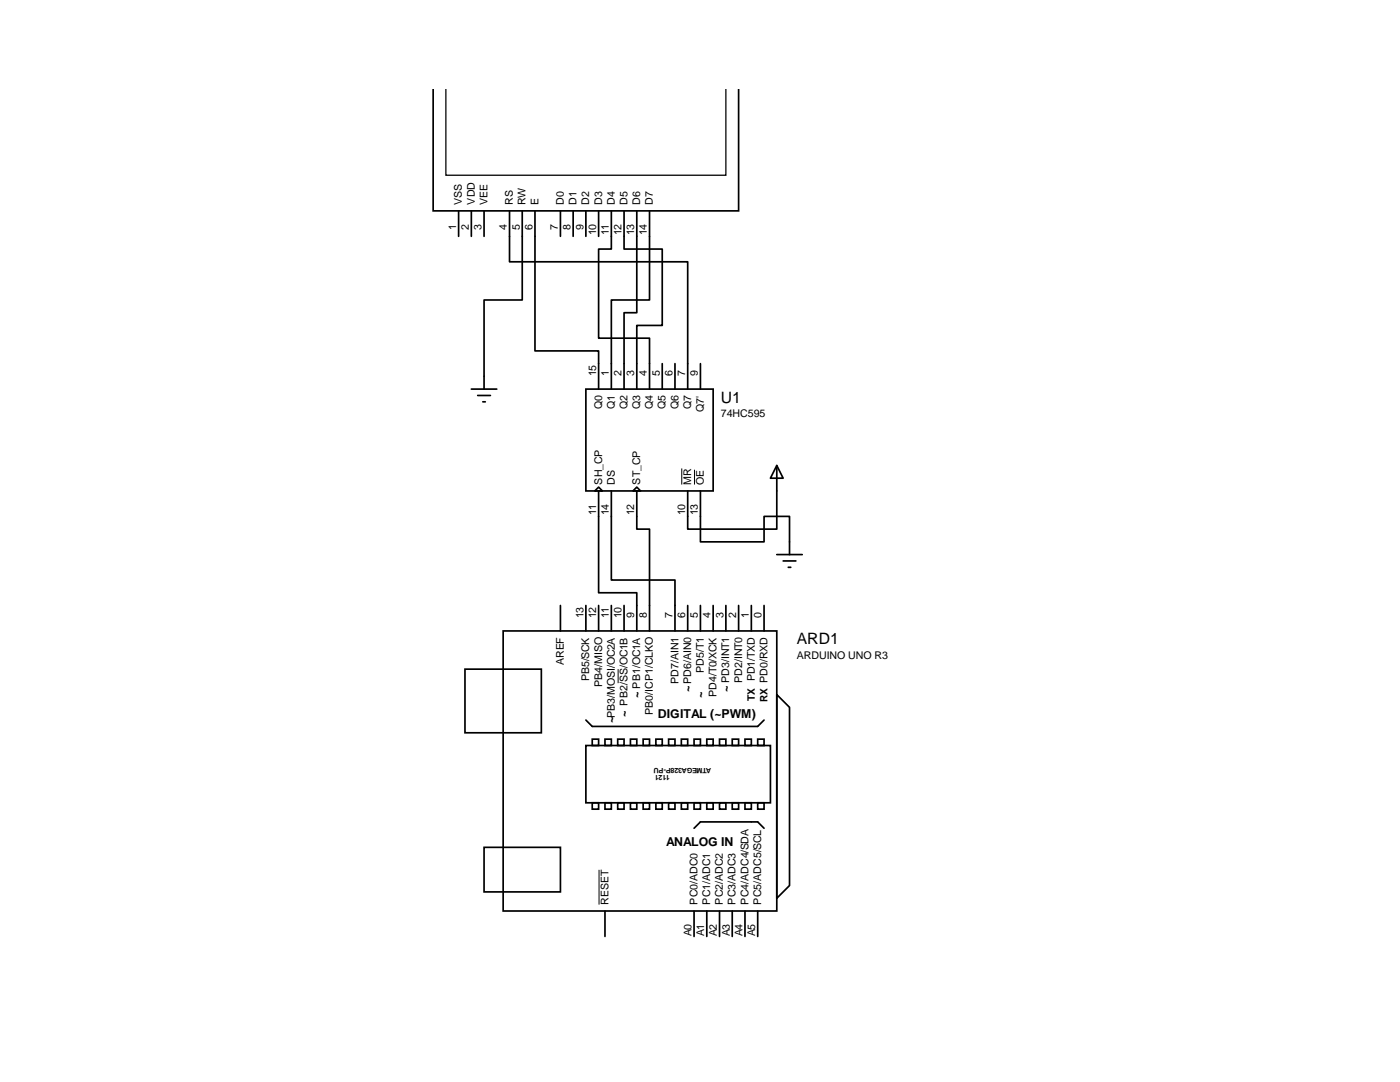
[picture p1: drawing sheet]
<svg xmlns="http://www.w3.org/2000/svg" width="279mm" height="216mm" viewBox="0 0 279 216" stroke-linecap="round" stroke-linejoin="round" font-family="sans-serif">
<g fill="none" stroke="#000" stroke-width=".34">
<path d="M86.4 17.9v24.2h61v-24.2M91.5 42.1v5.1M94.1 42.1v5.1M96.6 42.1v5.1M101.7 42.1v10.1h35.5v25.4M104.2 42.1v17.8h-7.6v17.7M106.8 42.1v27.9h12.7v7.6M111.8 42.1v5.1M114.4 42.1v5.1M116.9 42.1v5.1M119.5 42.1v5.1M122 42.1v7.6h-2.5v17.8h10.1v10.1"/>
<path d="M124.5 42.1v7.6h7.7v15.2h-5.1v12.7M127.1 42.1v20.3h-2.6v15.2M129.6 42.1v17.8h-7.6v17.7M94.1 77.6h5M95.3 78.9h2.6M116.9 77.6h25.4v20.4h-25.4zM132.2 72.6v5M134.7 72.6v5M139.8 72.6v5M96.4 80.2h.5M118.7 98l.8-.8 .7 .8zM119.5 98v20.3h7.6v7.6"/>
<path d="M122 98v17.7h12.7v10.2M126.3 98l.8-.8 .7 .8zM127.1 98v7.6h2.5v20.3M139.8 98v10.1h12.7v-5.1h5.1v7.7M155 92.9l1.3 2.5h-2.5zM155 92.9v12.7h-17.8v-7.6M155 110.7h5.1M156.3 111.9h2.5M157.3 113.2h.5M92.8 133.5h15.2v12.7h-15.2zM100.4 125.9h54.6v55.9h-54.6zM111.8 120.8v5.1"/>
<path d="M116.9 120.8v5.1M119.5 120.8v5.1M122 120.8v5.1M124.5 120.8v5.1M137.2 120.8v5.1M139.8 120.8v5.1M142.3 120.8v5.1M144.9 120.8v5.1M147.4 120.8v5.1M149.9 120.8v5.1M152.5 120.8v5.1M155 138.6l2.6 2.5v35.6l-2.6 2.5z"/>
<path d="M116.9 148.8h36.9v11.4h-36.9zM116.9 143.7l1.3 1.2h33l1.3-1.2M118.2 147.5h1.3v1.3h-1.3zM120.7 147.5h1.3v1.3h-1.3zM123.3 147.5h1.2v1.3h-1.2zM125.8 147.5h1.3v1.3h-1.3zM128.4 147.5h1.2v1.3h-1.2zM130.9 147.5h1.3v1.3h-1.3zM133.4 147.5h1.3v1.3h-1.3zM136 147.5h1.2v1.3h-1.2zM138.5 147.5h1.3v1.3h-1.3zM141.1 147.5h1.2v1.3h-1.2z"/>
<path d="M143.6 147.5h1.3v1.3h-1.3zM146.1 147.5h1.3v1.3h-1.3zM148.7 147.5h1.2v1.3h-1.2zM151.2 147.5h1.3v1.3h-1.3zM96.6 169.1h15.2v8.9h-15.2zM118.2 160.2h1.3v1.3h-1.3zM120.7 160.2h1.3v1.3h-1.3zM123.3 160.2h1.2v1.3h-1.2zM125.8 160.2h1.3v1.3h-1.3zM128.4 160.2h1.2v1.3h-1.2zM130.9 160.2h1.3v1.3h-1.3zM133.4 160.2h1.3v1.3h-1.3z"/>
<path d="M136 160.2h1.2v1.3h-1.2zM138.5 160.2h1.3v1.3h-1.3zM138.5 165.3l1.3-1.3h11.4l1.3 1.3M141.1 160.2h1.2v1.3h-1.2zM143.6 160.2h1.3v1.3h-1.3zM146.1 160.2h1.3v1.3h-1.3zM148.7 160.2h1.2v1.3h-1.2zM151.2 160.2h1.3v1.3h-1.3zM120.7 181.8v5.1M138.5 181.8v5.1M141.1 181.8v5.1M143.6 181.8v5.1"/>
<path d="M146.1 181.8v5.1M148.7 181.8v5.1M151.2 181.8v5.1"/>
</g>
<path d="M136.1 93.5v3.2M138.6 93.7v3M123.4 133.5v2.8M119.5 173.6v6.9" fill="none" stroke="#000" stroke-width=".2"/>
<path d="M89 17.9v17.1h55.9v-17.1" fill="none" stroke="#000" stroke-width=".25"/>
<g font-size="3.1">
<text x="143.8" y="80.3">U1</text>
<text x="159" y="128.5">ARD1</text>
</g>
<g font-size="2.5">
<text x="131.3" y="143.3">DIGITAL (~PWM)</text>
<text x="132.9" y="168.7">ANALOG IN</text>
</g>
<g font-size="2.3">
<text x="125.3" y="143.1" transform="rotate(-90 125.3 143.1)">~ PB2/SS/OC1B</text>
<text x="127.8" y="139.3" transform="rotate(-90 127.8 139.3)">~ PB1/OC1A</text>
<text x="138" y="138" transform="rotate(-90 138 138)">~PD6/AIN0</text>
<text x="140.5" y="139.3" transform="rotate(-90 140.5 139.3)">~</text>
<text x="145.6" y="138" transform="rotate(-90 145.6 138)">~PD3/INT1</text>
<text x="122.8" y="144.4" transform="rotate(-90 122.8 144.4)">~PB3/MOSI/OC2A</text>
</g>
<g font-size="2.1">
<text x="92.2" y="40.8" transform="rotate(-90 92.2 40.8)">VSS</text>
<text x="94.7" y="40.8" transform="rotate(-90 94.7 40.8)">VDD</text>
<text x="97.3" y="40.8" transform="rotate(-90 97.3 40.8)">VEE</text>
<text x="102.4" y="40.8" transform="rotate(-90 102.4 40.8)">RS</text>
<text x="104.9" y="40.8" transform="rotate(-90 104.9 40.8)">RW</text>
<text x="107.4" y="40.8" transform="rotate(-90 107.4 40.8)">E</text>
<text x="112.5" y="40.8" transform="rotate(-90 112.5 40.8)">D0</text>
<text x="115.1" y="40.8" transform="rotate(-90 115.1 40.8)">D1</text>
<text x="117.6" y="40.8" transform="rotate(-90 117.6 40.8)">D2</text>
<text x="120.1" y="40.8" transform="rotate(-90 120.1 40.8)">D3</text>
<text x="122.7" y="40.8" transform="rotate(-90 122.7 40.8)">D4</text>
<text x="125.2" y="40.8" transform="rotate(-90 125.2 40.8)">D5</text>
<text x="127.8" y="40.8" transform="rotate(-90 127.8 40.8)">D6</text>
<text x="130.3" y="40.8" transform="rotate(-90 130.3 40.8)">D7</text>
<text x="91" y="45.8" transform="rotate(-90 91 45.8)">1</text>
<text x="93.6" y="45.8" transform="rotate(-90 93.6 45.8)">2</text>
<text x="96.1" y="45.8" transform="rotate(-90 96.1 45.8)">3</text>
<text x="101.2" y="45.8" transform="rotate(-90 101.2 45.8)">4</text>
<text x="103.7" y="45.8" transform="rotate(-90 103.7 45.8)">5</text>
<text x="106.3" y="45.8" transform="rotate(-90 106.3 45.8)">6</text>
<text x="111.3" y="45.8" transform="rotate(-90 111.3 45.8)">7</text>
<text x="113.9" y="45.8" transform="rotate(-90 113.9 45.8)">8</text>
<text x="116.4" y="45.8" transform="rotate(-90 116.4 45.8)">9</text>
<text x="119" y="46.9" transform="rotate(-90 119 46.9)">10</text>
<text x="121.5" y="46.9" transform="rotate(-90 121.5 46.9)">11</text>
<text x="124" y="46.9" transform="rotate(-90 124 46.9)">12</text>
<text x="126.6" y="46.9" transform="rotate(-90 126.6 46.9)">13</text>
<text x="129.1" y="46.9" transform="rotate(-90 129.1 46.9)">14</text>
<text x="119" y="75.1" transform="rotate(-90 119 75.1)">15</text>
<text x="121.5" y="75.1" transform="rotate(-90 121.5 75.1)">1</text>
<text x="124" y="75.1" transform="rotate(-90 124 75.1)">2</text>
<text x="126.6" y="75.1" transform="rotate(-90 126.6 75.1)">3</text>
<text x="129.1" y="75.1" transform="rotate(-90 129.1 75.1)">4</text>
<text x="131.7" y="75.1" transform="rotate(-90 131.7 75.1)">5</text>
<text x="134.2" y="75.1" transform="rotate(-90 134.2 75.1)">6</text>
<text x="136.7" y="75.1" transform="rotate(-90 136.7 75.1)">7</text>
<text x="139.3" y="75.1" transform="rotate(-90 139.3 75.1)">9</text>
<text x="120.1" y="81.7" transform="rotate(-90 120.1 81.7)">Q0</text>
<text x="122.7" y="81.7" transform="rotate(-90 122.7 81.7)">Q1</text>
<text x="125.2" y="81.7" transform="rotate(-90 125.2 81.7)">Q2</text>
<text x="127.8" y="81.7" transform="rotate(-90 127.8 81.7)">Q3</text>
<text x="130.3" y="81.7" transform="rotate(-90 130.3 81.7)">Q4</text>
<text x="132.8" y="81.7" transform="rotate(-90 132.8 81.7)">Q5</text>
<text x="135.4" y="81.7" transform="rotate(-90 135.4 81.7)">Q6</text>
<text x="137.9" y="81.7" transform="rotate(-90 137.9 81.7)">Q7</text>
<text x="140.5" y="82.1" transform="rotate(-90 140.5 82.1)">Q7'</text>
<text x="143.8" y="83.2">74HC595</text>
<text x="120.1" y="96.7" transform="rotate(-90 120.1 96.7)">SH_CP</text>
<text x="122.7" y="96.7" transform="rotate(-90 122.7 96.7)">DS</text>
<text x="127.8" y="96.7" transform="rotate(-90 127.8 96.7)">ST_CP</text>
<text x="137.9" y="96.7" transform="rotate(-90 137.9 96.7)">MR</text>
<text x="140.5" y="96.7" transform="rotate(-90 140.5 96.7)">OE</text>
<text x="119" y="102.8" transform="rotate(-90 119 102.8)">11</text>
<text x="121.5" y="102.8" transform="rotate(-90 121.5 102.8)">14</text>
<text x="126.6" y="102.8" transform="rotate(-90 126.6 102.8)">12</text>
<text x="136.7" y="102.8" transform="rotate(-90 136.7 102.8)">10</text>
<text x="139.3" y="102.8" transform="rotate(-90 139.3 102.8)">13</text>
<text x="116.4" y="123.4" transform="rotate(-90 116.4 123.4)">13</text>
<text x="119" y="123.4" transform="rotate(-90 119 123.4)">12</text>
<text x="121.5" y="123.4" transform="rotate(-90 121.5 123.4)">11</text>
<text x="124" y="123.4" transform="rotate(-90 124 123.4)">10</text>
<text x="126.6" y="123.4" transform="rotate(-90 126.6 123.4)">9</text>
<text x="129.1" y="123.4" transform="rotate(-90 129.1 123.4)">8</text>
<text x="134.2" y="123.4" transform="rotate(-90 134.2 123.4)">7</text>
<text x="136.7" y="123.4" transform="rotate(-90 136.7 123.4)">6</text>
<text x="139.3" y="123.4" transform="rotate(-90 139.3 123.4)">5</text>
<text x="141.8" y="123.4" transform="rotate(-90 141.8 123.4)">4</text>
<text x="144.4" y="123.4" transform="rotate(-90 144.4 123.4)">3</text>
<text x="146.9" y="123.4" transform="rotate(-90 146.9 123.4)">2</text>
<text x="149.4" y="123.4" transform="rotate(-90 149.4 123.4)">1</text>
<text x="152" y="123.4" transform="rotate(-90 152 123.4)">0</text>
<text x="159" y="131.4">ARDUINO UNO R3</text>
<text x="112.5" y="132.8" transform="rotate(-90 112.5 132.8)">AREF</text>
<text x="117.6" y="136" transform="rotate(-90 117.6 136)">PB5/SCK</text>
<text x="120.1" y="137.1" transform="rotate(-90 120.1 137.1)">PB4/MISO</text>
<text x="135.4" y="136.5" transform="rotate(-90 135.4 136.5)">PD7/AIN1</text>
<text x="140.5" y="134.3" transform="rotate(-90 140.5 134.3)">PD5/T1</text>
<text x="148.1" y="136.3" transform="rotate(-90 148.1 136.3)">PD2/INT0</text>
<text x="130.3" y="142.7" transform="rotate(-90 130.3 142.7)">PB0/ICP1/CLKO</text>
<text x="143" y="139.1" transform="rotate(-90 143 139.1)">PD4/T0/XCK</text>
<text x="121.4" y="180.5" transform="rotate(-90 121.4 180.5)">RESET</text>
<text x="139.2" y="180.5" transform="rotate(-90 139.2 180.5)">PC0/ADC0</text>
<text x="141.7" y="180.5" transform="rotate(-90 141.7 180.5)">PC1/ADC1</text>
<text x="144.3" y="180.5" transform="rotate(-90 144.3 180.5)">PC2/ADC2</text>
<text x="146.8" y="180.5" transform="rotate(-90 146.8 180.5)">PC3/ADC3</text>
<text x="149.4" y="180.5" transform="rotate(-90 149.4 180.5)">PC4/ADC4/SDA</text>
<text x="151.9" y="180.5" transform="rotate(-90 151.9 180.5)">PC5/ADC5/SCL</text>
<text x="138" y="186.9" transform="rotate(-90 138 186.9)">A0</text>
<text x="140.5" y="186.9" transform="rotate(-90 140.5 186.9)">A1</text>
<text x="143.1" y="186.9" transform="rotate(-90 143.1 186.9)">A2</text>
<text x="145.6" y="186.9" transform="rotate(-90 145.6 186.9)">A3</text>
<text x="148.2" y="186.9" transform="rotate(-90 148.2 186.9)">A4</text>
<text x="150.7" y="186.9" transform="rotate(-90 150.7 186.9)">A5</text>
</g>
<g font-size="2">
<text x="150.6" y="139.9" transform="rotate(-90 150.6 139.9)">TX PD1/TXD</text>
<text x="153.2" y="140" transform="rotate(-90 153.2 140)">RX PD0/RXD</text>
</g>
<g font-size="1.4">
<text x="133.7" y="154.6" transform="rotate(-180 133.7 154.6)">1121</text>
<text x="141.9" y="153.3" transform="rotate(-180 141.9 153.3)">ATMEGA328P-PU</text>
</g>
</svg>
